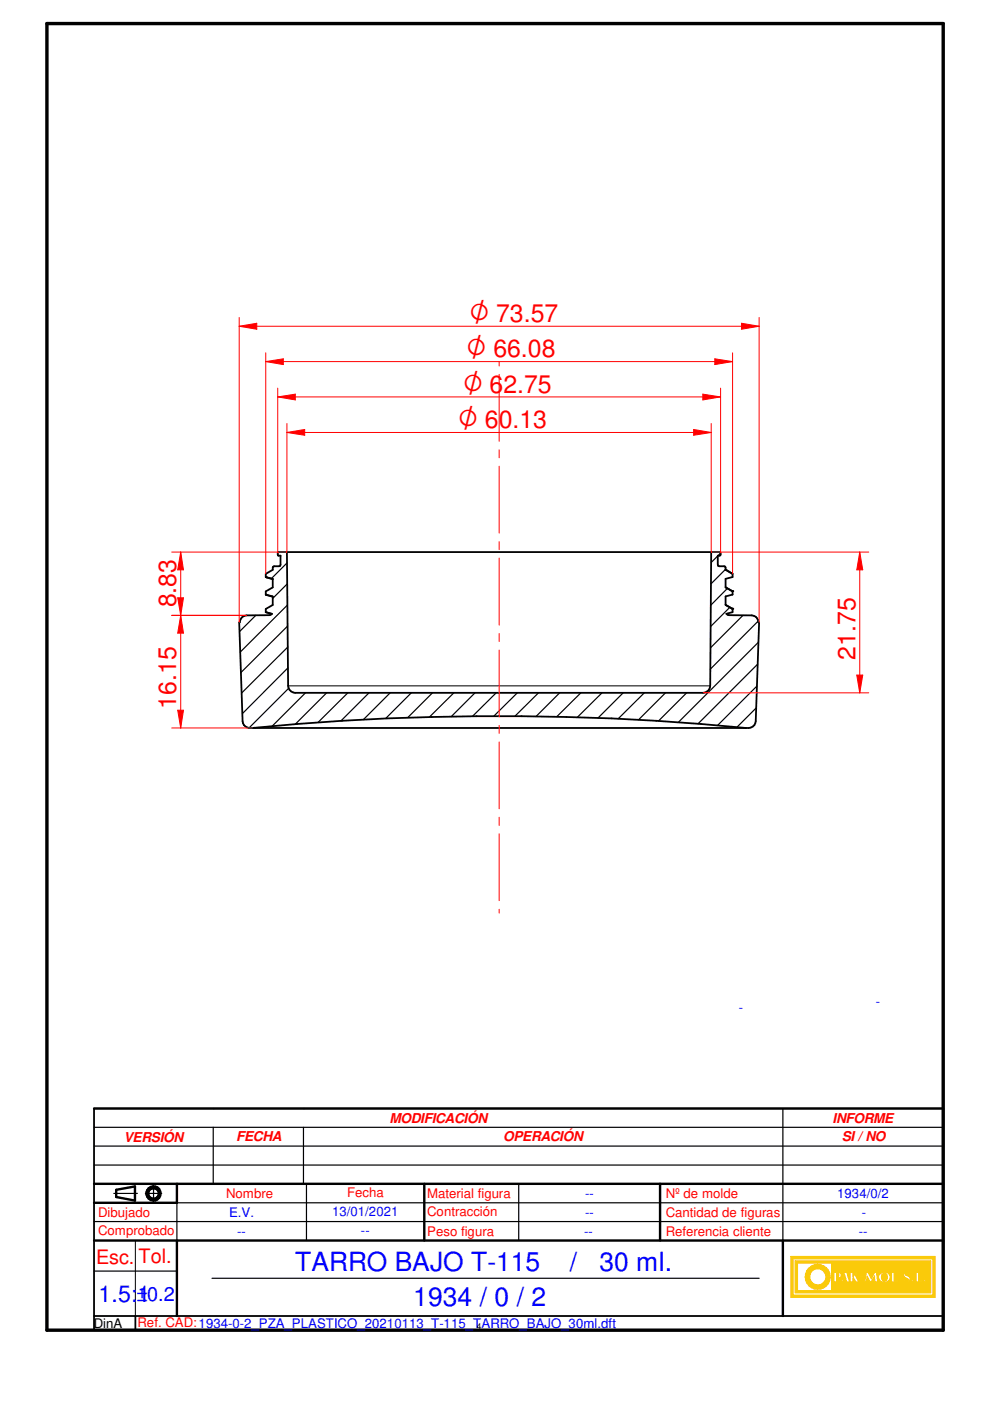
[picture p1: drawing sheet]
<svg xmlns="http://www.w3.org/2000/svg" width="210mm" height="297mm" viewBox="0 0 210 297" stroke-linecap="round" stroke-linejoin="round" font-family="sans-serif">
<path d="M9.9 5h190.1v277h-190.1z" fill="none" stroke="#000" stroke-width=".72"/>
<g fill="none" stroke="#000" stroke-width=".51">
<path d="M19.9 255h17.6M19.9 251h180.1M24.6 252.3v1.5M28.6 251.5v3.1M140 251v12M19.9 263h180.1M166 263v16"/>
<circle cx="32.5" cy="253" r="1.5"/>
<circle cx="32.6" cy="253" r="1.14"/>
</g>
<path d="M19.9 235v47h180.1v-47M19.9 279h180.1M28.7 279v3" fill="none" stroke="#000" stroke-width=".38"/>
<g fill="none" stroke="#000" stroke-width=".25">
<path d="M45.2 239v12M64.3 239v12M166 235v28M19.9 247h180.1M19.9 259h180.1M24.1 253h5M30.8 253h3.5M32.6 251.3v3.5M37.5 255v8M65 251v12M110 251v12M19.9 269.5h17.6"/>
<path d="M45 271h116"/>
</g>
<g fill="#faca0a">
<path d="M167.7 266.4v8.6h30.5v-8.6zM168.1 266.9h29.7v7.7h-29.7z" fill-rule="evenodd"/>
<path d="M168.6 267.3v6.8h28.7v-6.8zM193.1 271.5a.3 .3 0 0 1 .6 0 .3 .3 0 0 1-.6 0zM194.2 269.7h.6v1.9h.8v.2h-1.4zM195.9 271.4l.4-.1v.4l-.3 .1zM169.1 267.8h7.2v5.8h-7.2zM176.8 269.7h.8a.61 .61 0 0 1 .8 .5 .61 .61 0 0 1-.6 .7h-.4v.9h-.6zM179 269.7h.5l.6 2.1h-.6l-.1-.4h-.6l-.2 .4h-.2zM180.3 269.7h.5v.9l.8-.9h.3l-.5 .7 .7 1.4h-.7l-.5-.9-.1 .9h-.5zM182.2 270.6h.8v.2h-.8zM183.7 269.7h.3l.7 1.4 .8-1.4h.3l.3 2.1h-.6l-.1-1.2-.7 1.2h-.2l-.6-1.2-.2 1.2h-.4zM186.4 270.2a1.19 1.19 0 0 1 1.7-.4 1.19 1.19 0 0 1 .3 1.7 1.2 1.2 0 0 1-1.5 .2 1.2 1.2 0 0 1-.5-1.5zM189 269.7h.6v1.9h.8v.2h-1.4zM191.6 270a.73 .73 0 0 1 .8-.3 .73 .73 0 0 1 .6 .6l-.3 .1a.35 .35 0 0 0-.3-.5 .35 .35 0 0 0-.4 .4l.3 .1a.74 .74 0 0 1 .6 1.1 .74 .74 0 0 1-1.2 .1l-.1-.5h.2v.3a.35 .35 0 0 0 .5 .2 .35 .35 0 0 0 .1-.5 .88 .88 0 0 1-.8-1.1z" fill-rule="evenodd"/>
</g>
<g fill="none" stroke="#faca0a" stroke-width=".25">
<path d="M176.8 269.7h.8a.63 .63 0 0 1 .7 .3 .63 .63 0 0 1 0 .8l-.9 .1v.9h-.6zM179 269.7h.5l.6 2.1h-.6l-.1-.4h-.6l-.2 .4h-.2zM180.3 269.7h.5v.9l.8-.9h.3l-.5 .7 .7 1.4h-.7l-.5-.9-.1 .9h-.5zM183.7 269.7h.3l.7 1.4 .8-1.4h.3l.3 2.1h-.6l-.1-1.2-.7 1.2h-.2l-.6-1.2-.2 1.2h-.4zM186.4 270.2a1.19 1.19 0 0 1 1.7-.4 1.19 1.19 0 0 1 .3 1.7 1.2 1.2 0 0 1-1.5 .2 1.2 1.2 0 0 1-.5-1.5zM191.8 271.3h.1M192.2 271.7l-.4-.3v-.3h-.2a.73 .73 0 0 0 .4 .7 .73 .73 0 0 0 .8-.1M192.2 271.7h.1M192.2 269.7l-.4 .2-.2 .4a1.24 1.24 0 0 0 .9 1l.1 .1M192.3 269.7h.1M192.3 269.7l.6 .3 .1 .3-.3 .1a.35 .35 0 0 0-.3-.5 .35 .35 0 0 0-.4 .4l1 .6-.2 .8M192.3 270.4h.1"/>
<path d="M192.6 271.4h.1M192.6 271.4l-.4 .3M192.8 271.7h.1"/>
</g>
<path d="M171.3 269.1a2.65 2.65 0 0 1 2.9-.9 2.65 2.65 0 0 1 1.8 2.4h-.9a1.75 1.75 0 0 0-2.6-1.4 1.75 1.75 0 0 0 0 3 1.75 1.75 0 0 0 2.6-1.4h.9a2.66 2.66 0 0 1-3.6 2.4 2.66 2.66 0 0 1-1.1-4.1z" fill-rule="evenodd" fill="#faca0a"/>
<path d="M171.5 268.9a2.65 2.65 0 0 1 2.8-.7 2.65 2.65 0 0 1 1.7 2.4h-.9a1.74 1.74 0 0 0-2.6-1.4 1.74 1.74 0 0 0 0 3 1.74 1.74 0 0 0 2.6-1.4h.9a2.65 2.65 0 0 1-3.7 2.3 2.65 2.65 0 0 1-.8-4.2z" fill="none" stroke="#faca0a" stroke-width=".25"/>
<path d="M177.4 270l.4 .2v.4l-.3 .2h-.1z" fill-rule="evenodd" fill="#faca0a"/>
<path d="M177.4 270l.4 .2v.4l-.3 .2h-.1z" fill="none" stroke="#faca0a" stroke-width=".25"/>
<path d="M179.1 270.3l.2 .8h-.5z" fill="#faca0a"/>
<path d="M179.1 270.3l.2 .8h-.5z" fill="none" stroke="#faca0a" stroke-width=".25"/>
<path d="M187.1 270.2a.65 .65 0 0 1 .8-.1 .65 .65 0 0 1 .3 .7 .68 .68 0 0 1-.7 .9 .68 .68 0 0 1-.6-.9z" fill-rule="evenodd" fill="#faca0a"/>
<g fill="none" stroke="#faca0a" stroke-width=".25">
<path d="M167.7 266.4h30.5v8.6h-30.5zM168.1 266.9h29.7v7.7h-29.7zM168.6 267.3h28.7v6.8h-28.7zM169.1 267.8h7.2v5.8h-7.2zM182.2 270.6h.8v.2h-.8zM187.2 270l.3-.1a.9 .9 0 0 1 .6 .9 .9 .9 0 0 1-.6 .9 .96 .96 0 0 1-.3-1.7zM189 269.7h.6v1.9h.8v.2h-1.4zM194.2 269.7h.6v1.9h.8v.2h-1.4zM195.9 271.4l.4-.1v.4l-.3 .1z"/>
<circle cx="193.4" cy="271.5" r=".27"/>
</g>
<path d="M19.9 235h180.1M24.6 253.8l4 .8M28.6 251.5l-4 .8M37.5 251v4M90 251v12M37.5 263v16" fill="none" stroke="#000" stroke-width=".51"/>
<g fill="none" stroke="#000" stroke-width=".25">
<path d="M60.9 119.3l-3.4 3.4M152.2 117.9l-1.4 1.4M152.8 117.3l-.6 .5M54.2 130.5l-3.4 3.4M60.9 123.8l-3.1 3.1M61 128.3l-10.1 10M61 132.7l-9.9 9.9M61 137.2l-9.8 9.7M153.8 120.7l-3.1 3.1M154.2 124.8l-3.5 3.5M154.7 128.8l-4 4M157.5 130.5l-6.9 6.9"/>
<path d="M160.7 131.7l-10.1 10.2M160.8 136.1l-17 17.1M61 141.6l-9.6 9.7M61.2 145.9l-8.4 8.4M64.8 146.9l-7.1 7.1M69.3 146.9l-6.7 6.6M73.7 146.9l-6.3 6.3M78.2 146.9l-5.9 6M82.7 146.9l-5.7 5.7M87.2 146.9l-5.5 5.5M91.7 146.9l-5.3 5.2M96.2 146.9l-5.1 5.1"/>
<path d="M100.7 146.9l-5 5M105.2 146.9l-5 4.9M109.7 146.9l-5 4.9M114.2 146.9l-5 4.9M118.7 146.9l-5 5M123.1 146.9l-5 5M127.6 146.9l-5.2 5.2M132.1 146.9l-5.3 5.3M136.6 146.9l-5.5 5.5M141.1 146.9l-5.7 5.7M145.6 146.9l-6 6M160.3 150.1l-4 4.1"/>
<path d="M160.5 145.5l-8.4 8.3M160.7 140.8l-12.7 12.7M19.9 239h180.1M19.9 235h180.1M45.2 235h.1M64.3 235h.1M19.9 243h180.1M37.5 255h162.5"/>
</g>
<path d="M61.1 145.4h89.5M28.7 263v16" fill="none" stroke="#000" stroke-width=".21"/>
<path d="M60.8 117.1l.3 28.3a1.55 1.55 0 0 0 1.5 1.5h86.5a1.55 1.55 0 0 0 1.5-1.5l.2-28.3M56.3 129.8l1.3 .4M56.4 122.4l1.4 .4M56.4 126.1l1.4 .4M153.8 120.7l1.5 1M153.8 124.5l1.4 .8M153.8 128.2l1.4 .8M155.3 121.7l-1.5-.9v-.7l-1.5-.1-.1-2.2h.4l.2-.2v-.4l-.2-.1h-93.6l-.1 .5 .1 .2h.5l-.1 2.2-1.5 .1-.1 .7-1.5 .9v.6l1.5 .4v1.8l-1.5 .9v.7l1.5 .3v1.9l-1.5 .8v.7M155.3 121.7v.6l-1.5 .4v1.8l1.5 .9v.7l-1.5 .3v1.9l1.5 .8v.7l-1.3 .3 .6 .3 4.8 .1a1.42 1.42 0 0 1 1.4 1.5h.2l-.8 20.9a1.48 1.48 0 0 1-1.5 1.4h-105.8a1.55 1.55 0 0 1-1.5-1.4l-.7-20.9h.1a1.55 1.55 0 0 1 1.5-1.5l4.8-.1 .6-.3-1.4-.3M53.5 154.3a544.8 544.8 0 0 1 104.7 0" fill="none" stroke="#000" stroke-width=".38"/>
<g fill="#000">
<circle cx="56.3" cy="122.3" r=".19"/>
<circle cx="56.3" cy="126.1" r=".19"/>
<circle cx="155.2" cy="129" r=".19"/>
<circle cx="155.2" cy="125.3" r=".19"/>
<circle cx="155.3" cy="129.1" r=".19"/>
<circle cx="155.3" cy="125.3" r=".19"/>
</g>
<g fill="none" stroke="#f00" stroke-width=".21">
<path d="M50.7 67.3v64.7M50.7 69.2l3.7-.7v1.3zM105.8 76.7v.9M105.8 79.4v14.2M161 67.3v64.7M105.8 95.4v1.7M105.8 98.8v14.2M105.8 114.8v1.7M105.8 118.3v14.2M105.8 134.3v1.7M105.8 137.8v14.2M105.8 153.8v1.7"/>
<path d="M105.8 157.3v14.2M105.8 173.3v1.7M105.8 176.8v14.2M105.8 192.8v.8"/>
</g>
<path d="M50.7 69.2l3.7-.7v1.3z" fill="#f00"/>
<path d="M157.2 68.5l3.8 .7-3.8 .6z" fill="none" stroke="#f00" stroke-width=".21"/>
<path d="M157.2 68.5l3.8 .7-3.8 .6z" fill="#f00"/>
<path d="M50.7 69.2h110.3M56.3 74.8v46.9M56.3 76.7l3.8-.6v1.2zM155.3 74.8v46.9" fill="none" stroke="#f00" stroke-width=".21"/>
<path d="M56.3 76.7l3.8-.6v1.2z" fill="#f00"/>
<path d="M151.6 76.1l3.7 .6-3.7 .6z" fill="none" stroke="#f00" stroke-width=".21"/>
<path d="M151.6 76.1l3.7 .6-3.7 .6z" fill="#f00"/>
<path d="M56.3 76.7h99M58.9 82.3v34.9M58.9 84.2l3.7-.6v1.2zM152.8 82.3v34.9" fill="none" stroke="#f00" stroke-width=".21"/>
<path d="M58.9 84.2l3.7-.6v1.2z" fill="#f00"/>
<path d="M149 83.6l3.8 .6-3.8 .6z" fill="none" stroke="#f00" stroke-width=".21"/>
<path d="M149 83.6l3.8 .6-3.8 .6z" fill="#f00"/>
<path d="M58.9 84.2h93.9M60.8 89.8v27.3M60.8 91.7l3.8-.6v1.2zM150.8 89.8v27.3" fill="none" stroke="#f00" stroke-width=".21"/>
<path d="M60.8 91.7l3.8-.6v1.2z" fill="#f00"/>
<path d="M147.1 91.1l3.7 .6-3.7 .6z" fill="none" stroke="#f00" stroke-width=".21"/>
<path d="M147.1 91.1l3.7 .6-3.7 .6z" fill="#f00"/>
<path d="M60.8 91.7h90M150.8 117.1h33.4M182.3 117.1l.6 3.7h-1.2zM149.1 146.9h35.1" fill="none" stroke="#f00" stroke-width=".21"/>
<path d="M182.3 117.1l.6 3.7h-1.2z" fill="#f00"/>
<path d="M181.7 143.1h1.2l-.6 3.8z" fill="none" stroke="#f00" stroke-width=".21"/>
<path d="M181.7 143.1h1.2l-.6 3.8z" fill="#f00"/>
<path d="M36.4 117.1h24.4M38.3 117.1l.6 3.7h-1.2zM182.3 117.1v29.8M36.4 130.5h15.9" fill="none" stroke="#f00" stroke-width=".21"/>
<path d="M38.3 117.1l.6 3.7h-1.2z" fill="#f00"/>
<path d="M37.7 126.7h1.2l-.6 3.8z" fill="none" stroke="#f00" stroke-width=".21"/>
<path d="M37.7 126.7h1.2l-.6 3.8z" fill="#f00"/>
<path d="M38.3 117.1v13.4M36.4 130.5h15.9M36.4 154.3h17.1M37.7 150.6h1.2l-.6 3.7z" fill="none" stroke="#f00" stroke-width=".21"/>
<path d="M37.7 150.6h1.2l-.6 3.7z" fill="#f00"/>
<path d="M38.3 130.5l.6 3.7h-1.2z" fill="none" stroke="#f00" stroke-width=".21"/>
<path d="M38.3 130.5l.6 3.7h-1.2z" fill="#f00"/>
<path d="M38.3 130.5v23.8" fill="none" stroke="#f00" stroke-width=".21"/>
<g font-size="5.8" fill="#f00">
<text x="99.5" y="68.2">O 73.57</text>
<text x="98.9" y="75.7">O 66.08</text>
<text x="98.2" y="83.2">O 62.75</text>
<text x="97.2" y="90.7">O 60.13</text>
</g>
<g font-size="5.6" fill="#00f">
<text x="62.6" y="269.4">TARRO BAJO T-115</text>
<text x="120.8" y="269.4">/</text>
<text x="127.1" y="269.4">30 ml.</text>
<text x="87.6" y="276.9">1934 / 0 / 2</text>
</g>
<g font-size="5.3" fill="#f00">
<text x="37.3" y="128.8" transform="rotate(-90 37.3 128.8)">8.83</text>
<text x="181.4" y="139.9" transform="rotate(-90 181.4 139.9)">21.75</text>
<text x="37.3" y="150.3" transform="rotate(-90 37.3 150.3)">16.15</text>
</g>
<text font-size="4.9" fill="#00f" x="20.9" y="276">1.5:1</text>
<g font-size="4.2" fill="#f00">
<text x="20.4" y="267.9">Esc.</text>
<text x="29.3" y="267.9">Tol.</text>
</g>
<text font-size="4.2" fill="#00f" x="28.9" y="275.8">±0.2</text>
<g font-size="2.9" fill="#f00">
<text x="82.6" y="238">MODIFICACIÓN</text>
<text x="176.5" y="238">INFORME</text>
<text x="26.2" y="242.1">VERSIÓN</text>
<text x="50.1" y="242">FECHA</text>
<text x="106.7" y="242">OPERACIÓN</text>
<text x="178.5" y="242">SI / NO</text>
</g>
<g font-size="2.8" fill="#00f">
<text x="156.6" y="214.5">-</text>
<text x="185.7" y="213.3">-</text>
<text x="48.6" y="258">E.V.</text>
<text x="70.4" y="257.9">13/01/2021</text>
<text x="124" y="258">--</text>
<text x="124" y="254">--</text>
<text x="177.5" y="254">1934/0/2</text>
<text x="182.8" y="257.9">-</text>
<text x="50.3" y="262">--</text>
<text x="76.5" y="261.9">--</text>
<text x="123.8" y="262">--</text>
<text x="182.1" y="262.1">--</text>
</g>
<g font-size="2.8" fill="#f00">
<text x="20.8" y="257.9">Dibujado</text>
<text x="47.9" y="254">Nombre</text>
<text x="73.6" y="253.8">Fecha</text>
<text x="90.6" y="253.9">Material figura</text>
<text x="90.6" y="257.9">Contracción</text>
<text x="141.1" y="254">Nº de molde</text>
<text x="141.1" y="257.9">Cantidad de figuras</text>
<text x="20.8" y="261.9">Comprobado</text>
<text x="90.6" y="262">Peso figura</text>
<text x="141.1" y="262">Referencia cliente</text>
<text x="29.2" y="281.4">Ref. CAD:1934-0-2_PZA_PLASTICO_20210113_T-115_TARRO_BAJO_30ml.dft</text>
</g>
<text font-size="2.8" x="19.9" y="281.5">DinA</text>
<text font-size="1.7" x="101.1" y="281.7">4</text>
</svg>
